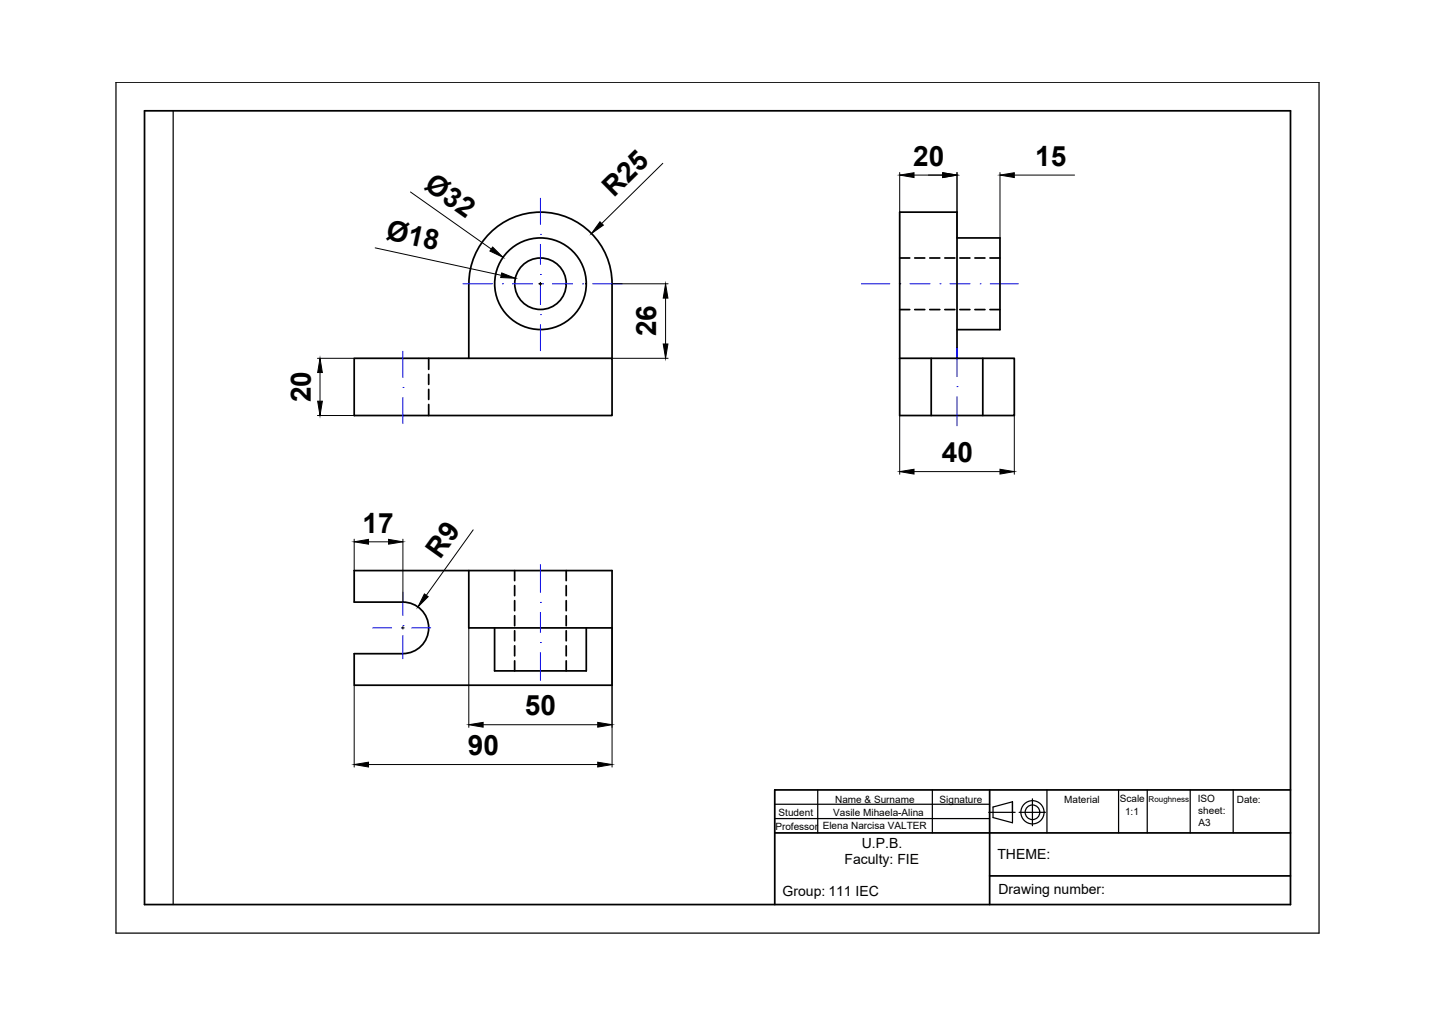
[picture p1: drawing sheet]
<svg xmlns="http://www.w3.org/2000/svg" width="297mm" height="210mm" viewBox="0 0 297 210" stroke-linecap="round" stroke-linejoin="round" font-family="sans-serif">
<!-- layer: 0 -->
<path d="M24 17h248.8v176h-248.8zM35.8 22.9v164.2M160.3 163.4h.1M160.3 169.3h44.4M160.3 166.3h44.4M169.1 163.4v8.8M192.9 163.4v8.8M216.6 163.4v8.8M231.4 163.4v8.8M237.3 163.4v8.8M246.2 163.4v8.8M255.1 163.4v8.8" fill="none" stroke="#000" stroke-width=".25"/>
<path d="M29.9 22.9h237v164.2h-237zM160.3 172.2h106.6M204.7 163.4v23.7M266.9 163.4h-106.6v23.7M204.7 181.1h62.2" fill="none" stroke="#000" stroke-width=".36"/>
<!-- layer: indicator -->
<g fill="none" stroke="#000" stroke-width=".25">
<path d="M204.5 168h5.5M209.4 165.8l-4 1.1v2.2l4 1.1v-4.4v2.2M210.8 168h5.4M213.6 165.2v5.6"/>
<circle cx="213.6" cy="168" r="2.4"/>
<circle cx="213.6" cy="168" r="1.51"/>
</g>
<!-- layer: VISIBLE -->
<g fill="none" stroke="#000" stroke-width=".36">
<path d="M97 58.7v15.4M97 58.7a14.8 14.8 0 0 1 14.8-14.8 14.8 14.8 0 0 1 14.8 14.8v15.4M198 49.2h8.8v19h-8.8M73.3 74.1h53.3v11.8h-53.3zM186.1 74.1h23.7v11.8h-23.7v-42h11.9v30.2M192.6 74.1v11.8M203.3 74.1v11.8M73.3 118h53.3v23.7h-53.3v-6.5h10a5.3 5.3 0 0 0 5.4-5.3 5.3 5.3 0 0 0-5.3-5.4h-10.1zM97 118v11.9h29.6M102.3 129.9v8.8h19v-8.8"/>
<circle cx="111.8" cy="58.7" r="9.5"/>
<circle cx="111.8" cy="58.7" r="5.3"/>
</g>
<!-- layer: INVISIBLE -->
<g fill="none" stroke="#000" stroke-width=".36">
<path d="M186.1 53.4h2.1M189.2 53.4h2.1M192.3 53.4h2.1M195.4 53.4h2.1M198.6 53.4h2M201.7 53.4h2M204.8 53.4h2M88.7 74.1v2.3M88.7 77.4v2.1M186.1 64h2.1M189.2 64h2.1M192.3 64h2.1"/>
<path d="M195.4 64h2.1M198.6 64h2M201.7 64h2M204.8 64h2M88.7 80.5v2.1M88.7 83.6v2.3M106.5 118v2.1M117.1 118v2.1M106.5 121.1v2.1M106.5 124.2v2.1M106.5 127.3v2.1M106.5 130.4v2.1"/>
<path d="M106.5 133.6v2M106.5 136.7v2M117.1 121.1v2.1M117.1 124.2v2.1M117.1 127.3v2.1M117.1 130.4v2.1M117.1 133.6v2M117.1 136.7v2"/>
</g>
<!-- layer: AXIS -->
<g fill="none" stroke="#00f" stroke-width=".21">
<path d="M95.7 58.7h6.2M103.9 58.7h.1M106 58.7h4.2M111.8 56.8h.1M111.8 48.5h.1M111.8 41v5.4M111.8 50.5v4.2M111.8 58.8v4.2M112.2 58.7h.1M114.3 58.7h4.1M120.5 58.7h.1M122.6 58.7h6.1"/>
<path d="M178.2 58.7h5.9M186.1 58.7h.1M188.2 58.7h4.2M194.4 58.7h.1M196.5 58.7h4.2M202.7 58.7h.1M204.8 58.7h5.9M83.3 72.6v5.5M111.8 65.1h.1M111.8 67.1v5.4M198 80h.1M198 71.9v6"/>
<path d="M83.3 80.1h.1M83.3 82.2v5.4M198 82v6M111.8 116.7v5.8M77.1 129.9h3.9M83.1 129.9h.1M83.3 129.4h.1M83.3 122.5v4.8M83.3 131.4v4.8M85.2 129.9h3.9M111.8 124.6h.1M111.8 132.9h.1"/>
<path d="M111.8 126.7v4.1M111.8 135v5.7"/>
</g>
<!-- layer: DIMENSION -->
<g fill="none" stroke="#000" stroke-width=".21">
<path d="M84.9 39.7l16.7 11.8M137.1 33.8l-12.6 12.4M186.1 35.7v8.2M189.1 36.2h5.9M198 35.7v13.5M206.8 35.7v13.5M209.8 36.2h12.5M77.6 51.3l26.1 5.6M111.5 58.7h.6M111.8 58.4v.5M126.6 58.7h11.6M65.7 74.1h7.6"/>
<path d="M66.2 77v6M126.6 74.1h11.6M137.7 61.7v9.4M65.7 85.9h7.6M186.1 85.9v12.2M189.1 97.5h17.7M209.8 85.9v12.2M73.3 111.5v6.5M76.2 112h4.2M83.3 111.5v13M97.9 109.6l-9.7 13.5M83.1 129.9h.5"/>
<path d="M83.3 129.6v.5M97 129.9v20.5M126.6 129.9v28.7M73.3 141.7v16.9M76.2 158.1h47.4M99.9 149.9h23.7"/>
</g>
<g fill="#000" stroke="#000" stroke-width=".21">
<path d="M186.1 36.2l3-.5v1zM195 35.7l3 .5-3 .5zM206.8 36.2l3-.5v1zM101.9 51.1l2.1 2.1-2.7-1.3zM103.8 56.4l2.8 1.1-3-.1zM124.1 45.9l.7 .7-2.4 1.7zM66.2 74.1l.5 2.9h-1zM137.7 58.7l.5 3h-1zM137.2 71.1h1l-.5 3zM65.7 83h1l-.5 2.9zM186.1 97.5l3-.5v1zM206.8 97l3 .5-3 .5z"/>
<path d="M73.3 112l2.9-.5v1zM80.4 111.5l2.9 .5-2.9 .5zM87.8 122.8l.8 .6-2.1 2.1zM73.3 158.1l2.9-.5v1zM97 149.9l2.9-.5v1zM123.6 157.6l3 .5-3 .5zM123.6 149.4l3 .5-3 .5z"/>
</g>
<g font-size="5.8">
<text x="188.9" y="34.3">20</text>
<text x="214.2" y="34.3">15</text>
<text x="87.5" y="38.9" transform="rotate(35 87.5 38.9)">Ø32</text>
<text x="127" y="41" transform="rotate(-45 127 41)">R25</text>
<text x="79.7" y="49.5" transform="rotate(12 79.7 49.5)">Ø18</text>
<text x="135.7" y="69.6" transform="rotate(-90 135.7 69.6)">26</text>
<text x="64.3" y="83.2" transform="rotate(-90 64.3 83.2)">20</text>
<text x="194.8" y="95.6">40</text>
<text x="75" y="110.2">17</text>
<text x="91.1" y="115.8" transform="rotate(-54 91.1 115.8)">R9</text>
<text x="108.6" y="147.9">50</text>
<text x="96.8" y="156.2">90</text>
</g>
<g font-size="2.9">
<text x="174.7" y="178.7">Faculty: FIE</text>
<text x="178.3" y="175.3">U.P.B.</text>
<text x="206.3" y="177.7">THEME:</text>
<text x="161.9" y="185.3">Group: 111 IEC</text>
<text x="206.6" y="184.8">Drawing number:</text>
</g>
<g font-size="2.1">
<text x="172.7" y="166.1">Name &amp; Surname</text>
<text x="194.4" y="166.1">Signature</text>
<text x="220.1" y="166">Material</text>
<text x="231.6" y="165.9">Scale</text>
<text x="247.7" y="165.8">ISO</text>
<text x="255.8" y="166">Date:</text>
<text x="160.4" y="171.6">Professor</text>
<text x="161.1" y="168.8">Student</text>
<text x="170.2" y="171.5">Elena Narcisa VALTER</text>
<text x="172.3" y="168.8">Vasile Mihaela-Alina</text>
<text x="232.7" y="168.6">1:1</text>
<text x="247.9" y="168.3">sheet:</text>
<text x="247.9" y="170.8">A3</text>
</g>
<text font-size="1.7" x="237.6" y="165.8">Roughness</text>
</svg>
